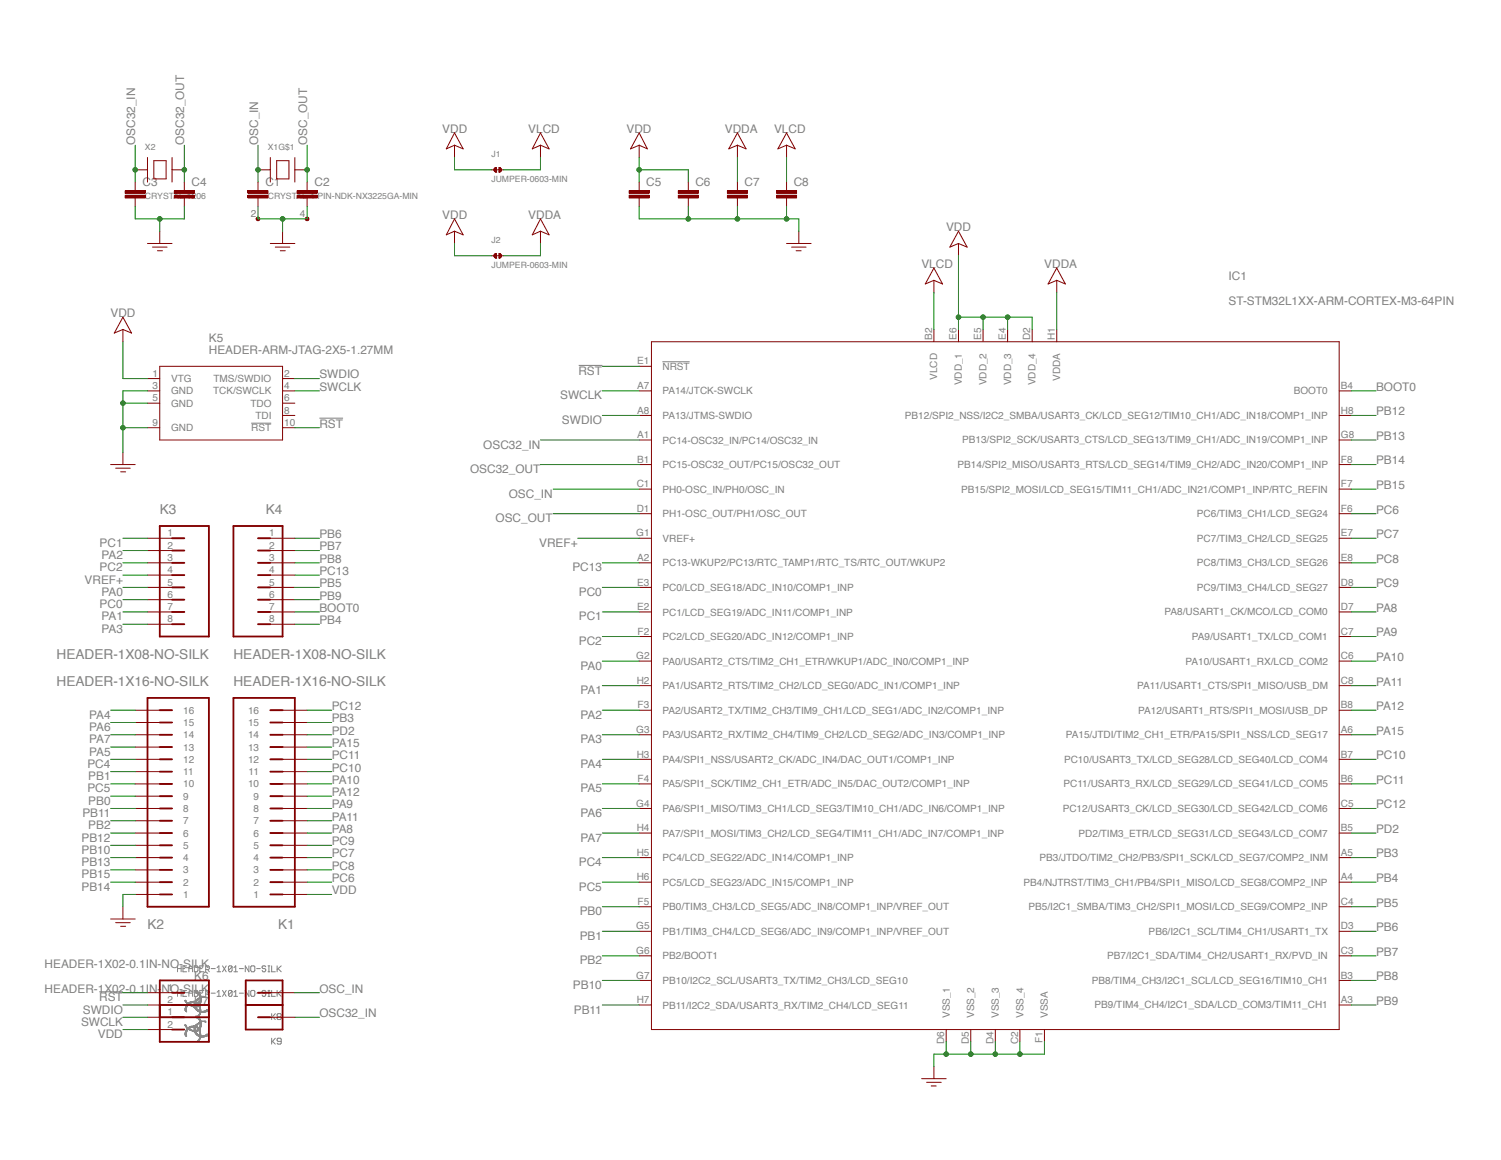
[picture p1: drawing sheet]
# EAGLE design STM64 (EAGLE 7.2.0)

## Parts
C1  CAP-0402-MIN  [0402-MIN]
C2  CAP-0402-MIN  [0402-MIN]
C3  CAP-0402-MIN  [0402-MIN]
C4  CAP-0402-MIN  [0402-MIN]
C5  CAP-0402-MIN  [0402-MIN]
C6  CAP-0402-MIN  [0402-MIN]
C7  CAP-0402-MIN  [0402-MIN]
C8  CAP-0402-MIN  [0402-MIN]
IC1  ST-STM32L1XX-ARM-CORTEX-M3-64PIN  [BGA64-5X5MM-0.5MM]
J1  JUMPER-0603-MIN  [0603-MIN-JUMPER]
J2  JUMPER-0603-MIN  [0603-MIN-JUMPER]
K1  HEADER-1X16-NO-SILK  [HEADER-1X16-NO-SILK]
K2  HEADER-1X16-NO-SILK  [HEADER-1X16-NO-SILK]
K3  HEADER-1X08-NO-SILK  [HEADER-1X08-NO-SILK]
K4  HEADER-1X08-NO-SILK  [HEADER-1X08-NO-SILK]
K5  HEADER-ARM-JTAG-2X5-1.27MM  [HEADER-SMT-1.27MM-5X2-JTAG]
K6  HEADER-1X02-0.1IN-NO-SILK  [HEADER-1X02-NO-SILK]
K7  HEADER-1X02-0.1IN-NO-SILK  [HEADER-1X02-NO-SILK]
K8  HEADER-1X01-NO-SILK  [HEADER-1X01-NO-SILK]
K9  HEADER-1X01-NO-SILK  [HEADER-1X01-NO-SILK]
X1  CRYSTAL-4-PIN-NDK-NX3225GA-MIN  [CRYSTAL-NDK-NX3225GA-3X2.5MM-MIN]
X2  CRYSTAL-1206  [1206-MIN]

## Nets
!RST: IC1.E1(!NRST) K5.10(!RST) K6.1
BOOT0: IC1.B4(BOOT0) K4.7
GND: C1.1 C2.1 C3.1 C4.1 C5.1 C6.1 C7.1 C8.1 IC1.C2(VSS_4) IC1.D4(VSS_3) IC1.D5(VSS_2) IC1.D6(VSS_1) IC1.F1(VSSA) K2.1 K5.3(GND) K5.5(GND) K5.9(GND) X1.2 X1.4
OSC32_IN: C3.2 IC1.A1(PC14-OSC32_IN/PC14/OSC32_IN) K9.1 X2.1
OSC32_OUT: C4.2 IC1.B1(PC15-OSC32_OUT/PC15/OSC32_OUT) X2.2
OSC_IN: C1.2 IC1.C1(PH0-OSC_IN/PH0/OSC_IN) K8.1 X1.1
OSC_OUT: C2.2 IC1.D1(PH1-OSC_OUT/PH1/OSC_OUT) X1.3
PA0: IC1.G2(PA0/USART2_CTS/TIM2_CH1_ETR/WKUP1/ADC_IN0/COMP1_INP) K3.5
PA1: IC1.H2(PA1/USART2_RTS/TIM2_CH2/LCD_SEG0/ADC_IN1/COMP1_INP) K3.7
PA2: IC1.F3(PA2/USART2_TX/TIM2_CH3/TIM9_CH1/LCD_SEG1/ADC_IN2/COMP1_INP) K3.2
PA3: IC1.G3(PA3/USART2_RX/TIM2_CH4/TIM9_CH2/LCD_SEG2/ADC_IN3/COMP1_INP) K3.8
PA4: IC1.H3(PA4/SPI1_NSS/USART2_CK/ADC_IN4/DAC_OUT1/COMP1_INP) K2.16
PA5: IC1.F4(PA5/SPI1_SCK/TIM2_CH1_ETR/ADC_IN5/DAC_OUT2/COMP1_INP) K2.13
PA6: IC1.G4(PA6/SPI1_MISO/TIM3_CH1/LCD_SEG3/TIM10_CH1/ADC_IN6/COMP1_INP) K2.15
PA7: IC1.H4(PA7/SPI1_MOSI/TIM3_CH2/LCD_SEG4/TIM11_CH1/ADC_IN7/COMP1_INP) K2.14
PA8: IC1.D7(PA8/USART1_CK/MCO/LCD_COM0) K1.6
PA9: IC1.C7(PA9/USART1_TX/LCD_COM1) K1.8
PA10: IC1.C6(PA10/USART1_RX/LCD_COM2) K1.10
PA11: IC1.C8(PA11/USART1_CTS/SPI1_MISO/USB_DM) K1.7
PA12: IC1.B8(PA12/USART1_RTS/SPI1_MOSI/USB_DP) K1.9
PA15: IC1.A6(PA15/JTDI/TIM2_CH1_ETR/PA15/SPI1_NSS/LCD_SEG17) K1.13
PB0: IC1.F5(PB0/TIM3_CH3/LCD_SEG5/ADC_IN8/COMP1_INP/VREF_OUT) K2.9
PB1: IC1.G5(PB1/TIM3_CH4/LCD_SEG6/ADC_IN9/COMP1_INP/VREF_OUT) K2.11
PB2: IC1.G6(PB2/BOOT1) K2.7
PB3: IC1.A5(PB3/JTDO/TIM2_CH2/PB3/SPI1_SCK/LCD_SEG7/COMP2_INM) K1.15
PB4: IC1.A4(PB4/NJTRST/TIM3_CH1/PB4/SPI1_MISO/LCD_SEG8/COMP2_INP) K4.8
PB5: IC1.C4(PB5/I2C1_SMBA/TIM3_CH2/SPI1_MOSI/LCD_SEG9/COMP2_INP) K4.5
PB6: IC1.D3(PB6/I2C1_SCL/TIM4_CH1/USART1_TX) K4.1
PB7: IC1.C3(PB7/I2C1_SDA/TIM4_CH2/USART1_RX/PVD_IN) K4.2
PB8: IC1.B3(PB8/TIM4_CH3/I2C1_SCL/LCD_SEG16/TIM10_CH1) K4.3
PB9: IC1.A3(PB9/TIM4_CH4/I2C1_SDA/LCD_COM3/TIM11_CH1) K4.6
PB10: IC1.G7(PB10/I2C2_SCL/USART3_TX/TIM2_CH3/LCD_SEG10) K2.5
PB11: IC1.H7(PB11/I2C2_SDA/USART3_RX/TIM2_CH4/LCD_SEG11) K2.8
PB12: IC1.H8(PB12/SPI2_NSS/I2C2_SMBA/USART3_CK/LCD_SEG12/TIM10_CH1/ADC_IN18/COMP1_INP) K2.6
PB13: IC1.G8(PB13/SPI2_SCK/USART3_CTS/LCD_SEG13/TIM9_CH1/ADC_IN19/COMP1_INP) K2.4
PB14: IC1.F8(PB14/SPI2_MISO/USART3_RTS/LCD_SEG14/TIM9_CH2/ADC_IN20/COMP1_INP) K2.2
PB15: IC1.F7(PB15/SPI2_MOSI/LCD_SEG15/TIM11_CH1/ADC_IN21/COMP1_INP/RTC_REFIN) K2.3
PC0: IC1.E3(PC0/LCD_SEG18/ADC_IN10/COMP1_INP) K3.6
PC1: IC1.E2(PC1/LCD_SEG19/ADC_IN11/COMP1_INP) K3.1
PC2: IC1.F2(PC2/LCD_SEG20/ADC_IN12/COMP1_INP) K3.3
PC4: IC1.H5(PC4/LCD_SEG22/ADC_IN14/COMP1_INP) K2.12
PC5: IC1.H6(PC5/LCD_SEG23/ADC_IN15/COMP1_INP) K2.10
PC6: IC1.F6(PC6/TIM3_CH1/LCD_SEG24) K1.2
PC7: IC1.E7(PC7/TIM3_CH2/LCD_SEG25) K1.4
PC8: IC1.E8(PC8/TIM3_CH3/LCD_SEG26) K1.3
PC9: IC1.D8(PC9/TIM3_CH4/LCD_SEG27) K1.5
PC10: IC1.B7(PC10/USART3_TX/LCD_SEG28/LCD_SEG40/LCD_COM4) K1.11
PC11: IC1.B6(PC11/USART3_RX/LCD_SEG29/LCD_SEG41/LCD_COM5) K1.12
PC12: IC1.C5(PC12/USART3_CK/LCD_SEG30/LCD_SEG42/LCD_COM6) K1.16
PC13: IC1.A2(PC13-WKUP2/PC13/RTC_TAMP1/RTC_TS/RTC_OUT/WKUP2) K4.4
PD2: IC1.B5(PD2/TIM3_ETR/LCD_SEG31/LCD_SEG43/LCD_COM7) K1.14
SWCLK: IC1.A7(PA14/JTCK-SWCLK) K5.4(TCK/SWCLK) K7.1
SWDIO: IC1.A8(PA13/JTMS-SWDIO) K5.2(TMS/SWDIO) K6.2
VDD: C5.2 C6.2 IC1.D2(VDD_4) IC1.E4(VDD_3) IC1.E5(VDD_2) IC1.E6(VDD_1) J1.1 J2.1 K1.1 K5.1(VTG) K7.2 ; supply symbol labelled V
VDDA: C7.2 IC1.H1(VDDA) J2.2 ; supply symbol labelled V
VLCD: C8.2 IC1.B2(VLCD) J1.2 ; supply symbol labelled V
VREF+: IC1.G1(VREF+) K3.4
Unconnected: K5.6(TDO) K5.8(TDI)
